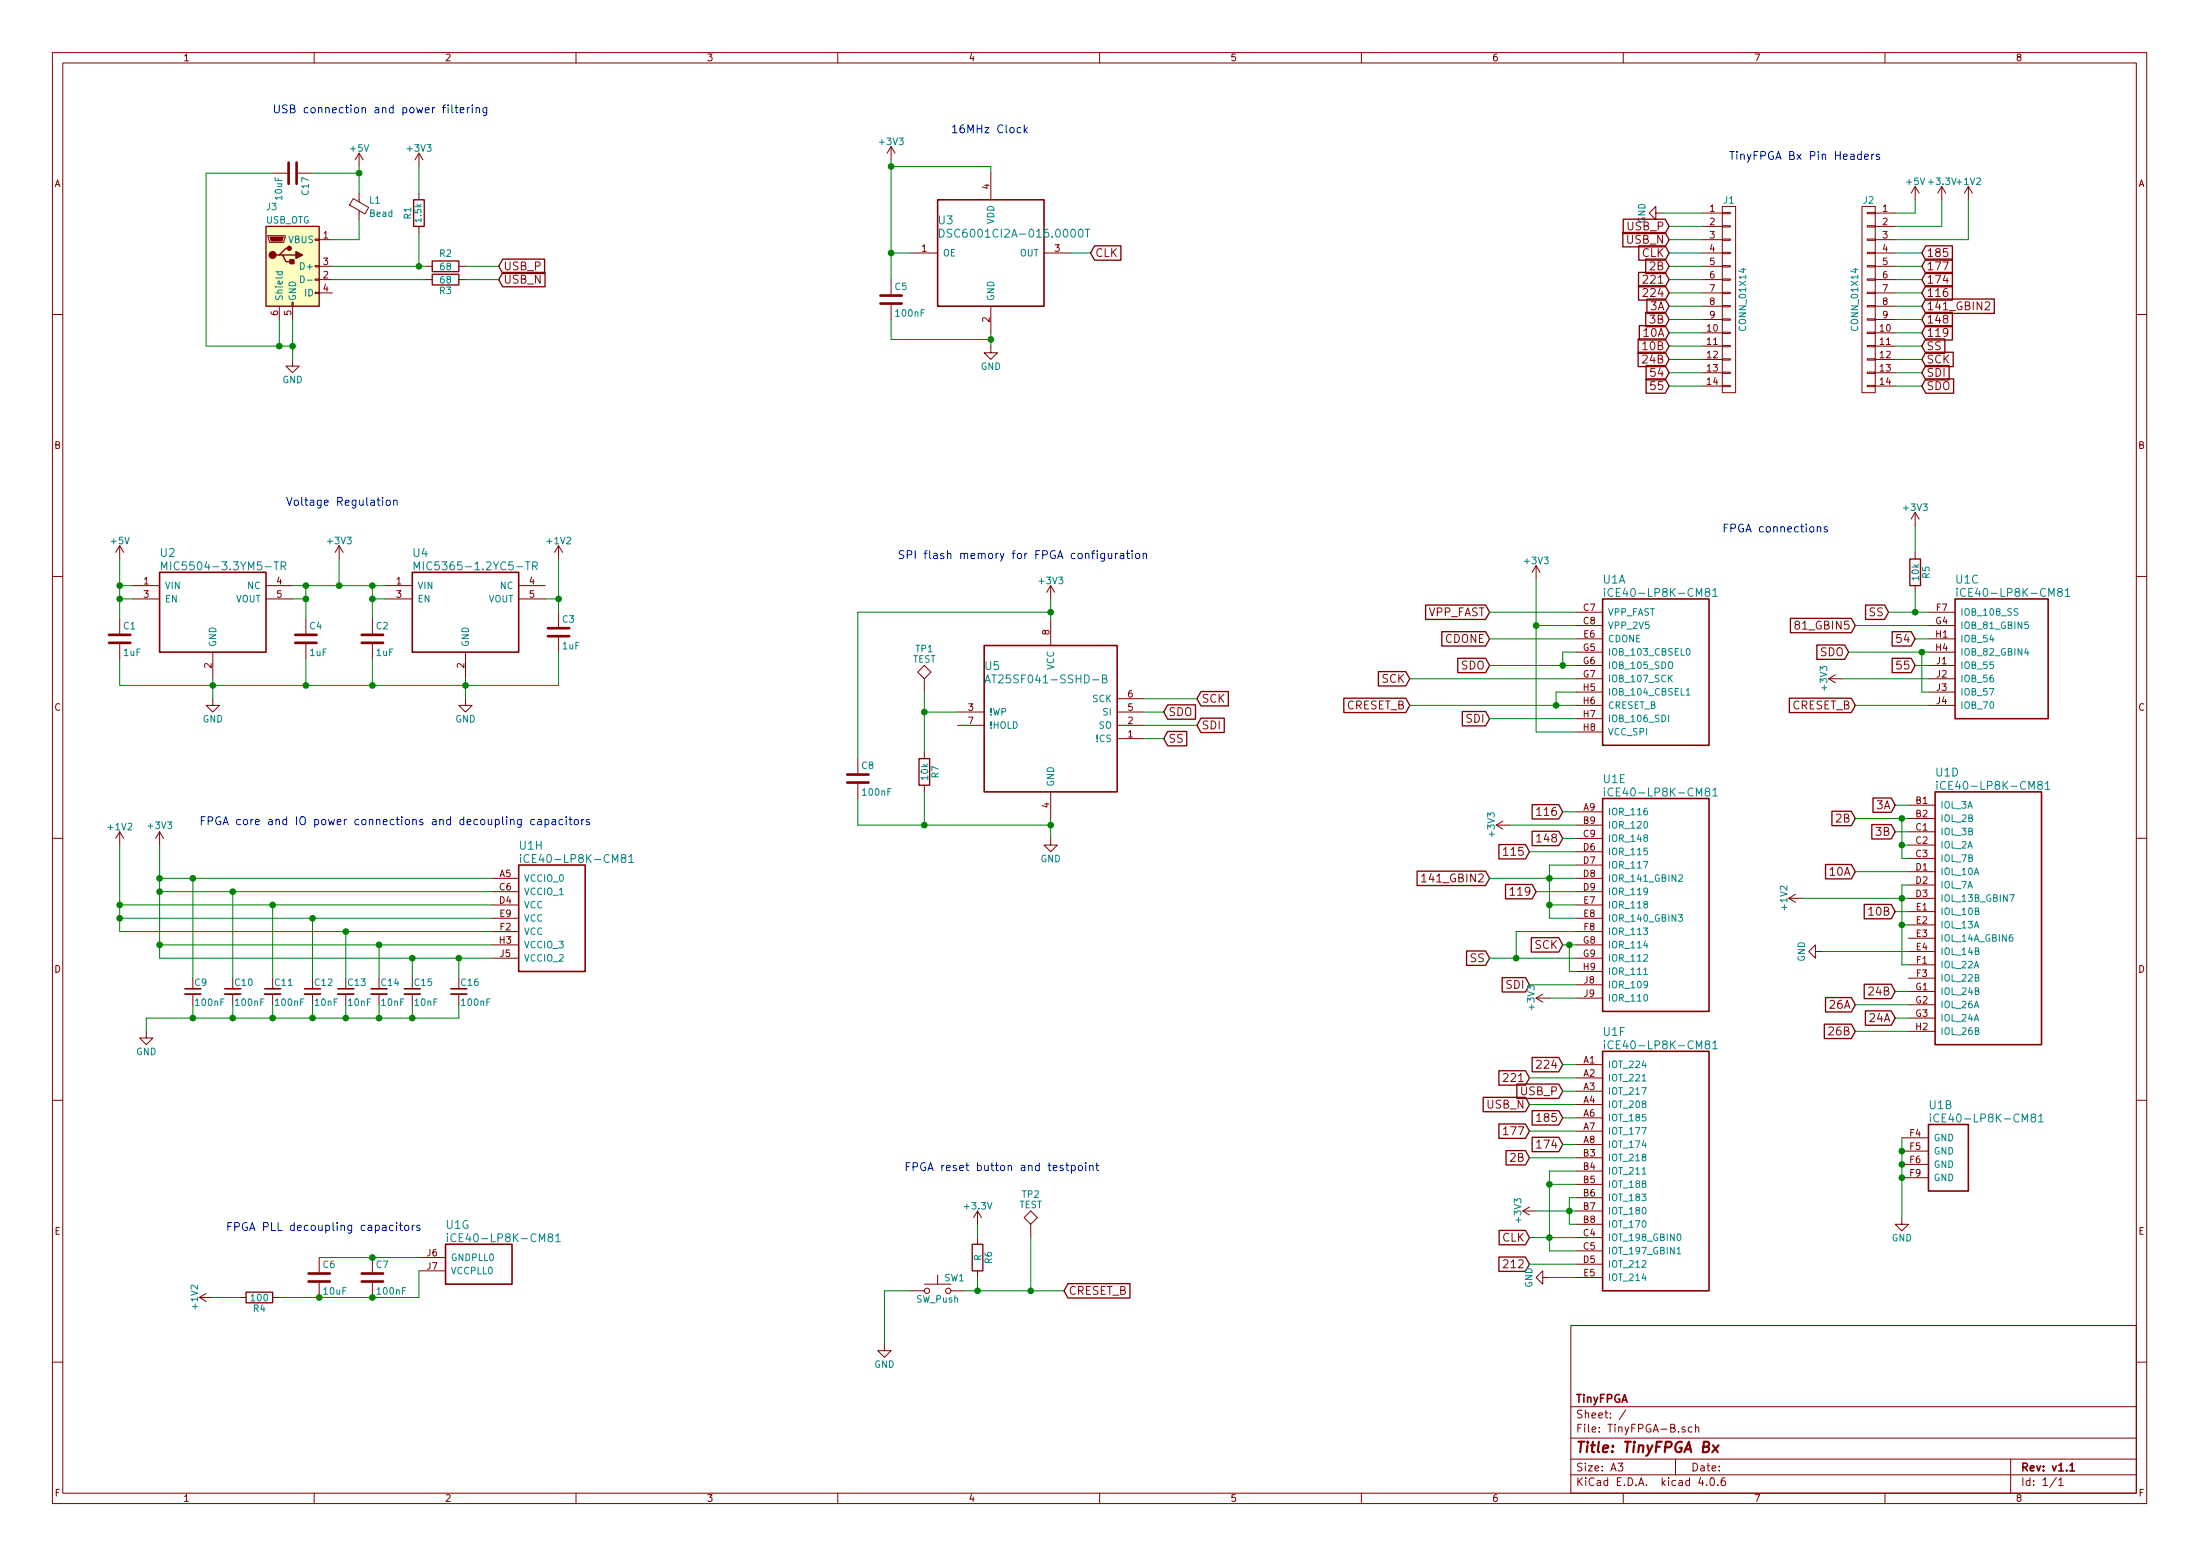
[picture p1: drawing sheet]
EESchema Schematic File Version 2
LIBS:power
LIBS:device
LIBS:transistors
LIBS:conn
LIBS:linear
LIBS:regul
LIBS:74xx
LIBS:cmos4000
LIBS:adc-dac
LIBS:memory
LIBS:xilinx
LIBS:microcontrollers
LIBS:dsp
LIBS:microchip
LIBS:analog_switches
LIBS:motorola
LIBS:texas
LIBS:intel
LIBS:audio
LIBS:interface
LIBS:digital-audio
LIBS:philips
LIBS:display
LIBS:cypress
LIBS:siliconi
LIBS:opto
LIBS:atmel
LIBS:contrib
LIBS:valves
LIBS:switches
LIBS:tinyfpga
EELAYER 25 0
EELAYER END
$Descr A3 16535 11693
encoding utf-8
Sheet 1 1
Title "TinyFPGA Bx"
Date ""
Rev "v1.1"
Comp "TinyFPGA"
Comment1 ""
Comment2 ""
Comment3 ""
Comment4 ""
$EndDescr
$Comp
L iCE40-LP8K-CM81 U1
U 1 1
P 11850 4600
F 0 "U1" H 12050 4850 60  0000 L CNN
F 1 "iCE40-LP8K-CM81" H 12050 4750 60  0000 L CNN
F 2 "tinyfpga:CM81" H 11850 4600 60  0001 C CNN
F 3 "" H 11850 4600 60  0001 C CNN
	1    11850 4600
	1    0    0    -1  
$EndComp
$Comp
L iCE40-LP8K-CM81 U1
U 2 1
P 14300 8550
F 0 "U1" H 14500 8800 60  0000 L CNN
F 1 "iCE40-LP8K-CM81" H 14500 8700 60  0000 L CNN
F 2 "tinyfpga:CM81" H 14300 8550 60  0001 C CNN
F 3 "" H 14300 8550 60  0001 C CNN
	2    14300 8550
	1    0    0    -1  
$EndComp
$Comp
L iCE40-LP8K-CM81 U1
U 3 1
P 14500 4600
F 0 "U1" H 14700 4850 60  0000 L CNN
F 1 "iCE40-LP8K-CM81" H 14700 4750 60  0000 L CNN
F 2 "tinyfpga:CM81" H 14500 4600 60  0001 C CNN
F 3 "" H 14500 4600 60  0001 C CNN
	3    14500 4600
	1    0    0    -1  
$EndComp
$Comp
L iCE40-LP8K-CM81 U1
U 4 1
P 14350 6050
F 0 "U1" H 14550 6300 60  0000 L CNN
F 1 "iCE40-LP8K-CM81" H 14550 6200 60  0000 L CNN
F 2 "tinyfpga:CM81" H 14350 6050 60  0001 C CNN
F 3 "" H 14350 6050 60  0001 C CNN
	4    14350 6050
	1    0    0    -1  
$EndComp
$Comp
L iCE40-LP8K-CM81 U1
U 5 1
P 11850 6100
F 0 "U1" H 12050 6350 60  0000 L CNN
F 1 "iCE40-LP8K-CM81" H 12050 6250 60  0000 L CNN
F 2 "tinyfpga:CM81" H 11850 6100 60  0001 C CNN
F 3 "" H 11850 6100 60  0001 C CNN
	5    11850 6100
	1    0    0    -1  
$EndComp
$Comp
L iCE40-LP8K-CM81 U1
U 6 1
P 11850 8000
F 0 "U1" H 12050 8250 60  0000 L CNN
F 1 "iCE40-LP8K-CM81" H 12050 8150 60  0000 L CNN
F 2 "tinyfpga:CM81" H 11850 8000 60  0001 C CNN
F 3 "" H 11850 8000 60  0001 C CNN
	6    11850 8000
	1    0    0    -1  
$EndComp
$Comp
L iCE40-LP8K-CM81 U1
U 7 1
P 3150 9450
F 0 "U1" H 3350 9700 60  0000 L CNN
F 1 "iCE40-LP8K-CM81" H 3350 9600 60  0000 L CNN
F 2 "tinyfpga:CM81" H 3150 9450 60  0001 C CNN
F 3 "" H 3150 9450 60  0001 C CNN
	7    3150 9450
	1    0    0    -1  
$EndComp
$Comp
L iCE40-LP8K-CM81 U1
U 8 1
P 3700 6600
F 0 "U1" H 3900 6850 60  0000 L CNN
F 1 "iCE40-LP8K-CM81" H 3900 6750 60  0000 L CNN
F 2 "tinyfpga:CM81" H 3700 6600 60  0001 C CNN
F 3 "" H 3700 6600 60  0001 C CNN
	8    3700 6600
	1    0    0    -1  
$EndComp
$Comp
L GND #PWR01
U 1 1
P 14300 9150
F 0 "#PWR01" H 14300 8900 50  0001 C CNN
F 1 "GND" H 14300 9000 50  0000 C CNN
F 2 "" H 14300 9150 50  0001 C CNN
F 3 "" H 14300 9150 50  0001 C CNN
	1    14300 9150
	1    0    0    -1  
$EndComp
Wire Wire Line
	14300 8550 14300 9150
Connection ~ 14300 8650
Connection ~ 14300 8750
Connection ~ 14300 8850
Wire Wire Line
	1200 6600 3700 6600
Wire Wire Line
	1200 6350 1200 7200
Wire Wire Line
	1200 6700 3700 6700
Connection ~ 1200 6600
Wire Wire Line
	1200 7100 3700 7100
Connection ~ 1200 6700
Wire Wire Line
	1200 7200 3700 7200
Connection ~ 1200 7100
Wire Wire Line
	900  6800 3700 6800
Wire Wire Line
	900  6350 900  7000
Wire Wire Line
	900  6900 3700 6900
Connection ~ 900  6800
Wire Wire Line
	900  7000 3700 7000
Connection ~ 900  6900
$Comp
L +1V2 #PWR02
U 1 1
P 900 6350
F 0 "#PWR02" H 900 6200 50  0001 C CNN
F 1 "+1V2" H 900 6490 50  0000 C CNN
F 2 "" H 900 6350 50  0001 C CNN
F 3 "" H 900 6350 50  0001 C CNN
	1    900  6350
	1    0    0    -1  
$EndComp
$Comp
L +3V3 #PWR03
U 1 1
P 1200 6350
F 0 "#PWR03" H 1200 6200 50  0001 C CNN
F 1 "+3V3" H 1200 6500 50  0000 C CNN
F 2 "" H 1200 6350 50  0001 C CNN
F 3 "" H 1200 6350 50  0001 C CNN
	1    1200 6350
	1    0    0    -1  
$EndComp
$Comp
L +3V3 #PWR04
U 1 1
P 11550 4350
F 0 "#PWR04" H 11550 4200 50  0001 C CNN
F 1 "+3V3" H 11550 4490 50  0000 C CNN
F 2 "" H 11550 4350 50  0001 C CNN
F 3 "" H 11550 4350 50  0001 C CNN
	1    11550 4350
	1    0    0    -1  
$EndComp
Wire Wire Line
	11550 4350 11550 5500
Wire Wire Line
	11550 4700 11850 4700
Text GLabel 11200 4600 0    60   Input ~ 0
VPP_FAST
Wire Wire Line
	11850 4600 11200 4600
Text GLabel 11200 4800 0    60   Input ~ 0
CDONE
Wire Wire Line
	11850 4800 11200 4800
Text GLabel 11200 5000 0    60   Input ~ 0
SDO
Text GLabel 10600 5100 0    60   Input ~ 0
SCK
Text GLabel 10600 5300 0    60   Input ~ 0
CRESET_B
Text GLabel 11200 5400 0    60   Input ~ 0
SDI
Wire Wire Line
	11200 5000 11850 5000
Wire Wire Line
	11850 5100 10600 5100
Wire Wire Line
	11850 5300 10600 5300
Wire Wire Line
	11200 5400 11850 5400
Wire Wire Line
	11550 5500 11850 5500
Connection ~ 11550 4700
Text GLabel 11750 6100 0    60   Input ~ 0
116
Text GLabel 11750 6300 0    60   Input ~ 0
148
Text GLabel 11500 6400 0    60   Input ~ 0
115
Text GLabel 11200 6600 0    60   Input ~ 0
141_GBIN2
Text GLabel 11550 6700 0    60   Input ~ 0
119
Text GLabel 11750 7100 0    60   Input ~ 0
SCK
Text GLabel 11200 7200 0    60   Input ~ 0
SS
Text GLabel 11500 7400 0    60   Input ~ 0
SDI
Wire Wire Line
	11850 6100 11750 6100
Wire Wire Line
	11350 6200 11850 6200
Wire Wire Line
	11850 6300 11750 6300
Wire Wire Line
	11500 6400 11850 6400
Wire Wire Line
	11650 6500 11850 6500
Wire Wire Line
	11200 6600 11850 6600
Wire Wire Line
	11550 6700 11850 6700
Wire Wire Line
	11650 6900 11850 6900
Wire Wire Line
	11400 7000 11850 7000
Wire Wire Line
	11850 7100 11750 7100
Wire Wire Line
	11200 7200 11850 7200
Wire Wire Line
	11500 7400 11850 7400
Wire Wire Line
	11650 7500 11850 7500
Text GLabel 11750 8000 0    60   Input ~ 0
224
Text GLabel 11500 8100 0    60   Input ~ 0
221
Text GLabel 11750 8200 0    60   Input ~ 0
USB_P
Text GLabel 11500 8300 0    60   Input ~ 0
USB_N
Text GLabel 11750 8400 0    60   Input ~ 0
185
Text GLabel 11500 8500 0    60   Input ~ 0
177
Text GLabel 11750 8600 0    60   Input ~ 0
174
Text GLabel 11500 8700 0    60   Input ~ 0
2B
Text GLabel 11500 9300 0    60   Input ~ 0
CLK
Text GLabel 11500 9500 0    60   Input ~ 0
212
Wire Wire Line
	11850 8000 11750 8000
Wire Wire Line
	11500 8100 11850 8100
Wire Wire Line
	11850 8200 11750 8200
Wire Wire Line
	11500 8300 11850 8300
Wire Wire Line
	11850 8400 11750 8400
Wire Wire Line
	11500 8500 11850 8500
Wire Wire Line
	11850 8600 11750 8600
Wire Wire Line
	11500 8700 11850 8700
Wire Wire Line
	11650 8800 11850 8800
Wire Wire Line
	11500 9300 11850 9300
Wire Wire Line
	11650 9400 11850 9400
Wire Wire Line
	11500 9500 11850 9500
Wire Wire Line
	11650 9600 11850 9600
Text GLabel 14200 4600 0    60   Input ~ 0
SS
Text GLabel 13950 4700 0    60   Input ~ 0
81_GBIN5
Text GLabel 14400 4800 0    60   Input ~ 0
54
Text GLabel 14400 5000 0    60   Input ~ 0
55
Text GLabel 13950 5300 0    60   Input ~ 0
CRESET_B
Wire Wire Line
	14200 4600 14500 4600
Wire Wire Line
	14500 4700 13950 4700
Wire Wire Line
	14400 4800 14500 4800
Wire Wire Line
	14400 5000 14500 5000
Wire Wire Line
	13850 5100 14500 5100
Wire Wire Line
	14500 5300 13950 5300
Text GLabel 14250 6050 0    60   Input ~ 0
3A
Text GLabel 13950 6150 0    60   Input ~ 0
2B
Text GLabel 14250 6250 0    60   Input ~ 0
3B
Text GLabel 13950 6550 0    60   Input ~ 0
10A
Text GLabel 14250 7450 0    60   Input ~ 0
24B
Text GLabel 13950 7550 0    60   Input ~ 0
26A
Text GLabel 14250 7650 0    60   Input ~ 0
24A
Text GLabel 13950 7750 0    60   Input ~ 0
26B
Wire Wire Line
	14350 6050 14250 6050
Wire Wire Line
	13950 6150 14350 6150
Wire Wire Line
	14350 6250 14250 6250
Wire Wire Line
	13950 6550 14350 6550
Wire Wire Line
	14350 6850 14250 6850
Wire Wire Line
	13700 7150 14350 7150
Wire Wire Line
	14350 7450 14250 7450
Wire Wire Line
	13950 7550 14350 7550
Wire Wire Line
	14350 7650 14250 7650
Wire Wire Line
	14350 7750 13950 7750
$Comp
L +3V3 #PWR05
U 1 1
P 11650 7500
F 0 "#PWR05" H 11650 7350 50  0001 C CNN
F 1 "+3V3" H 11650 7640 50  0000 C CNN
F 2 "" H 11650 7500 50  0001 C CNN
F 3 "" H 11650 7500 50  0001 C CNN
	1    11650 7500
	0    -1   -1   0   
$EndComp
$Comp
L +3V3 #PWR06
U 1 1
P 13850 5100
F 0 "#PWR06" H 13850 4950 50  0001 C CNN
F 1 "+3V3" H 13850 5240 50  0000 C CNN
F 2 "" H 13850 5100 50  0001 C CNN
F 3 "" H 13850 5100 50  0001 C CNN
	1    13850 5100
	0    -1   -1   0   
$EndComp
$Comp
L CONN_01X14 J1
U 1 1
P 13000 2250
F 0 "J1" H 13000 3000 50  0000 C CNN
F 1 "CONN_01X14" V 13100 2250 50  0000 C CNN
F 2 "Pin_Headers:Pin_Header_Straight_1x14_Pitch2.54mm" H 13000 2250 50  0001 C CNN
F 3 "" H 13000 2250 50  0001 C CNN
	1    13000 2250
	1    0    0    -1  
$EndComp
$Comp
L CONN_01X14 J2
U 1 1
P 14050 2250
F 0 "J2" H 14050 3000 50  0000 C CNN
F 1 "CONN_01X14" V 14150 2250 50  0000 C CNN
F 2 "Pin_Headers:Pin_Header_Straight_1x14_Pitch2.54mm" H 14050 2250 50  0001 C CNN
F 3 "" H 14050 2250 50  0001 C CNN
	1    14050 2250
	-1   0    0    -1  
$EndComp
$Comp
L USB_OTG J3
U 1 1
P 2200 2000
F 0 "J3" H 2000 2450 50  0000 L CNN
F 1 "USB_OTG" H 2000 2350 50  0000 L CNN
F 2 "Connectors:USB_Micro-B" H 2350 1950 50  0001 C CNN
F 3 "" H 2350 1950 50  0001 C CNN
	1    2200 2000
	1    0    0    -1  
$EndComp
$Comp
L SW_Push SW1
U 1 1
P 7050 9700
F 0 "SW1" H 7100 9800 50  0000 L CNN
F 1 "SW_Push" H 7050 9640 50  0000 C CNN
F 2 "tinyfpga:PTS_810_SMT_Switch" H 7050 9900 50  0001 C CNN
F 3 "" H 7050 9900 50  0001 C CNN
	1    7050 9700
	1    0    0    -1  
$EndComp
$Comp
L MIC5365-1.2YC5-TR U4
U 1 1
P 2900 4400
F 0 "U4" H 3100 4650 60  0000 L CNN
F 1 "MIC5365-1.2YC5-TR" H 3100 4550 60  0000 L CNN
F 2 "tinyfpga:SC-70-C5" H 2900 4400 60  0001 C CNN
F 3 "" H 2900 4400 60  0001 C CNN
	1    2900 4400
	1    0    0    -1  
$EndComp
$Comp
L MIC5504-3.3YM5-TR U2
U 1 1
P 1000 4400
F 0 "U2" H 1200 4650 60  0000 L CNN
F 1 "MIC5504-3.3YM5-TR" H 1200 4550 60  0000 L CNN
F 2 "tinyfpga:SC-70-C5" H 1000 4400 60  0001 C CNN
F 3 "" H 1000 4400 60  0001 C CNN
	1    1000 4400
	1    0    0    -1  
$EndComp
$Comp
L DSC6001CI2A-016.0000T U3
U 1 1
P 6850 1900
F 0 "U3" H 7050 2150 60  0000 L CNN
F 1 "DSC6001CI2A-016.0000T" H 7050 2050 60  0000 L CNN
F 2 "tinyfpga:CDFN3225-4LD-PL-1" H 6850 1900 60  0001 C CNN
F 3 "" H 6850 1900 60  0001 C CNN
	1    6850 1900
	1    0    0    -1  
$EndComp
$Comp
L AT25SF041-SSHD-B U5
U 1 1
P 7200 5250
F 0 "U5" H 7400 5500 60  0000 L CNN
F 1 "AT25SF041-SSHD-B" H 7400 5400 60  0000 L CNN
F 2 "Housings_SOIC:SOIC-8-1EP_3.9x4.9mm_Pitch1.27mm" H 7200 5250 60  0001 C CNN
F 3 "" H 7200 5250 60  0001 C CNN
	1    7200 5250
	1    0    0    -1  
$EndComp
$Comp
L +1V2 #PWR07
U 1 1
P 4200 4200
F 0 "#PWR07" H 4200 4050 50  0001 C CNN
F 1 "+1V2" H 4200 4340 50  0000 C CNN
F 2 "" H 4200 4200 50  0001 C CNN
F 3 "" H 4200 4200 50  0001 C CNN
	1    4200 4200
	1    0    0    -1  
$EndComp
$Comp
L GND #PWR08
U 1 1
P 3500 5250
F 0 "#PWR08" H 3500 5000 50  0001 C CNN
F 1 "GND" H 3500 5100 50  0000 C CNN
F 2 "" H 3500 5250 50  0001 C CNN
F 3 "" H 3500 5250 50  0001 C CNN
	1    3500 5250
	1    0    0    -1  
$EndComp
Wire Wire Line
	3500 5100 3500 5250
Wire Wire Line
	2800 4500 2900 4500
Connection ~ 3500 5150
$Comp
L C C2
U 1 1
P 2800 4800
F 0 "C2" H 2825 4900 50  0000 L CNN
F 1 "1uF" H 2825 4700 50  0000 L CNN
F 2 "Capacitors_SMD:C_0402_NoSilk" H 2838 4650 50  0001 C CNN
F 3 "" H 2800 4800 50  0001 C CNN
	1    2800 4800
	1    0    0    -1  
$EndComp
$Comp
L C C3
U 1 1
P 4200 4750
F 0 "C3" H 4225 4850 50  0000 L CNN
F 1 "1uF" H 4225 4650 50  0000 L CNN
F 2 "Capacitors_SMD:C_0402_NoSilk" H 4238 4600 50  0001 C CNN
F 3 "" H 4200 4750 50  0001 C CNN
	1    4200 4750
	1    0    0    -1  
$EndComp
Wire Wire Line
	900  5150 4200 5150
Wire Wire Line
	2800 5150 2800 4950
Connection ~ 2800 4500
Wire Wire Line
	2200 4400 2900 4400
Connection ~ 2800 4400
Wire Wire Line
	4200 4200 4200 4600
Wire Wire Line
	4100 4500 4200 4500
Connection ~ 4200 4500
Wire Wire Line
	4200 5150 4200 4900
$Comp
L +5V #PWR09
U 1 1
P 900 4200
F 0 "#PWR09" H 900 4050 50  0001 C CNN
F 1 "+5V" H 900 4340 50  0000 C CNN
F 2 "" H 900 4200 50  0001 C CNN
F 3 "" H 900 4200 50  0001 C CNN
	1    900  4200
	1    0    0    -1  
$EndComp
Wire Wire Line
	900  4200 900  4650
Wire Wire Line
	900  4400 1000 4400
Wire Wire Line
	900  4500 1000 4500
Connection ~ 900  4400
Wire Wire Line
	2200 4500 2300 4500
$Comp
L GND #PWR011
U 1 1
P 1600 5250
F 0 "#PWR011" H 1600 5000 50  0001 C CNN
F 1 "GND" H 1600 5100 50  0000 C CNN
F 2 "" H 1600 5250 50  0001 C CNN
F 3 "" H 1600 5250 50  0001 C CNN
	1    1600 5250
	1    0    0    -1  
$EndComp
Wire Wire Line
	1600 5250 1600 5100
Connection ~ 1600 5150
$Comp
L C C1
U 1 1
P 900 4800
F 0 "C1" H 925 4900 50  0000 L CNN
F 1 "1uF" H 925 4700 50  0000 L CNN
F 2 "Capacitors_SMD:C_0402_NoSilk" H 938 4650 50  0001 C CNN
F 3 "" H 900 4800 50  0001 C CNN
	1    900  4800
	1    0    0    -1  
$EndComp
$Comp
L C C4
U 1 1
P 2300 4800
F 0 "C4" H 2325 4900 50  0000 L CNN
F 1 "1uF" H 2325 4700 50  0000 L CNN
F 2 "Capacitors_SMD:C_0402_NoSilk" H 2338 4650 50  0001 C CNN
F 3 "" H 2300 4800 50  0001 C CNN
	1    2300 4800
	1    0    0    -1  
$EndComp
Wire Wire Line
	900  4950 900  5150
Connection ~ 900  4500
Connection ~ 2300 4500
Wire Wire Line
	2300 5150 2300 4950
$Comp
L GND #PWR012
U 1 1
P 7450 2600
F 0 "#PWR012" H 7450 2350 50  0001 C CNN
F 1 "GND" H 7450 2450 50  0000 C CNN
F 2 "" H 7450 2600 50  0001 C CNN
F 3 "" H 7450 2600 50  0001 C CNN
	1    7450 2600
	1    0    0    -1  
$EndComp
$Comp
L +3V3 #PWR013
U 1 1
P 6700 1200
F 0 "#PWR013" H 6700 1050 50  0001 C CNN
F 1 "+3V3" H 6700 1340 50  0000 C CNN
F 2 "" H 6700 1200 50  0001 C CNN
F 3 "" H 6700 1200 50  0001 C CNN
	1    6700 1200
	1    0    0    -1  
$EndComp
Wire Wire Line
	7450 2500 7450 2600
Wire Wire Line
	7450 1250 7450 1300
Text GLabel 8200 1900 2    60   Input ~ 0
CLK
Wire Wire Line
	8050 1900 8200 1900
$Comp
L GND #PWR014
U 1 1
P 2200 2700
F 0 "#PWR014" H 2200 2450 50  0001 C CNN
F 1 "GND" H 2200 2550 50  0000 C CNN
F 2 "" H 2200 2700 50  0001 C CNN
F 3 "" H 2200 2700 50  0001 C CNN
	1    2200 2700
	1    0    0    -1  
$EndComp
Wire Wire Line
	2200 2400 2200 2700
Wire Wire Line
	2100 2400 2100 2600
Wire Wire Line
	1550 2600 2200 2600
Connection ~ 2200 2600
$Comp
L Ferrite_Bead_Small L1
U 1 1
P 2700 1550
F 0 "L1" H 2775 1600 50  0000 L CNN
F 1 "Bead" H 2775 1500 50  0000 L CNN
F 2 "Inductors_SMD:L_0603" V 2630 1550 50  0001 C CNN
F 3 "" H 2700 1550 50  0001 C CNN
	1    2700 1550
	1    0    0    -1  
$EndComp
Wire Wire Line
	2500 1800 2700 1800
Wire Wire Line
	2700 1800 2700 1650
$Comp
L +5V #PWR015
U 1 1
P 2700 1250
F 0 "#PWR015" H 2700 1100 50  0001 C CNN
F 1 "+5V" H 2700 1390 50  0000 C CNN
F 2 "" H 2700 1250 50  0001 C CNN
F 3 "" H 2700 1250 50  0001 C CNN
	1    2700 1250
	1    0    0    -1  
$EndComp
Wire Wire Line
	2700 1450 2700 1250
$Comp
L +3V3 #PWR016
U 1 1
P 7900 4500
F 0 "#PWR016" H 7900 4350 50  0001 C CNN
F 1 "+3V3" H 7900 4640 50  0000 C CNN
F 2 "" H 7900 4500 50  0001 C CNN
F 3 "" H 7900 4500 50  0001 C CNN
	1    7900 4500
	1    0    0    -1  
$EndComp
Wire Wire Line
	7900 4650 7900 4500
$Comp
L GND #PWR017
U 1 1
P 7900 6300
F 0 "#PWR017" H 7900 6050 50  0001 C CNN
F 1 "GND" H 7900 6150 50  0000 C CNN
F 2 "" H 7900 6300 50  0001 C CNN
F 3 "" H 7900 6300 50  0001 C CNN
	1    7900 6300
	1    0    0    -1  
$EndComp
Wire Wire Line
	7900 6300 7900 6150
$Comp
L R R2
U 1 1
P 3350 2000
F 0 "R2" V 3250 2000 50  0000 C CNN
F 1 "68" V 3350 2000 50  0000 C CNN
F 2 "Resistors_SMD:R_0402_NoSilk" V 3280 2000 50  0001 C CNN
F 3 "" H 3350 2000 50  0001 C CNN
	1    3350 2000
	0    1    1    0   
$EndComp
$Comp
L R R3
U 1 1
P 3350 2100
F 0 "R3" V 3430 2100 50  0000 C CNN
F 1 "68" V 3350 2100 50  0000 C CNN
F 2 "Resistors_SMD:R_0402_NoSilk" V 3280 2100 50  0001 C CNN
F 3 "" H 3350 2100 50  0001 C CNN
	1    3350 2100
	0    1    1    0   
$EndComp
$Comp
L R R1
U 1 1
P 3150 1600
F 0 "R1" V 3230 1600 50  0000 C CNN
F 1 "1.5k" V 3150 1600 47  0000 C CNN
F 2 "Resistors_SMD:R_0402_NoSilk" V 3080 1600 50  0001 C CNN
F 3 "" H 3150 1600 50  0001 C CNN
	1    3150 1600
	-1   0    0    1   
$EndComp
Wire Wire Line
	2500 2000 3200 2000
Wire Wire Line
	3150 1750 3150 2000
Connection ~ 3150 2000
Wire Wire Line
	3200 2100 2500 2100
Text GLabel 3750 2000 2    60   Input ~ 0
USB_P
Text GLabel 3750 2100 2    60   Input ~ 0
USB_N
Wire Wire Line
	3750 2000 3500 2000
Wire Wire Line
	3500 2100 3750 2100
$Comp
L +3V3 #PWR018
U 1 1
P 3150 1250
F 0 "#PWR018" H 3150 1100 50  0001 C CNN
F 1 "+3V3" H 3150 1390 50  0000 C CNN
F 2 "" H 3150 1250 50  0001 C CNN
F 3 "" H 3150 1250 50  0001 C CNN
	1    3150 1250
	1    0    0    -1  
$EndComp
Wire Wire Line
	3150 1450 3150 1250
Wire Wire Line
	14300 6650 14300 7250
Connection ~ 14300 6750
Connection ~ 14300 6950
Text GLabel 14250 6850 0    60   Input ~ 0
10B
Wire Wire Line
	14350 6650 14300 6650
Wire Wire Line
	13550 6750 14350 6750
Wire Wire Line
	14350 6950 14300 6950
Wire Wire Line
	14300 7250 14350 7250
$Comp
L +1V2 #PWR019
U 1 1
P 13550 6750
F 0 "#PWR019" H 13550 6600 50  0001 C CNN
F 1 "+1V2" H 13550 6890 50  0000 C CNN
F 2 "" H 13550 6750 50  0001 C CNN
F 3 "" H 13550 6750 50  0001 C CNN
	1    13550 6750
	0    -1   -1   0   
$EndComp
Wire Wire Line
	11700 5200 11700 5300
Connection ~ 11700 5300
Wire Wire Line
	11850 5200 11700 5200
Wire Wire Line
	11800 7100 11800 7300
Connection ~ 11800 7100
Wire Wire Line
	11800 7300 11850 7300
Wire Wire Line
	11400 7200 11400 7000
Connection ~ 11400 7200
Wire Wire Line
	14300 6150 14300 6450
Connection ~ 14300 6350
Connection ~ 14300 6150
Wire Wire Line
	14350 6350 14300 6350
Wire Wire Line
	14300 6450 14350 6450
Wire Wire Line
	11800 9000 11800 9200
Connection ~ 11800 9100
$Comp
L +3V3 #PWR020
U 1 1
P 11350 6200
F 0 "#PWR020" H 11350 6050 50  0001 C CNN
F 1 "+3V3" H 11350 6340 50  0000 C CNN
F 2 "" H 11350 6200 50  0001 C CNN
F 3 "" H 11350 6200 50  0001 C CNN
	1    11350 6200
	0    -1   -1   0   
$EndComp
Wire Wire Line
	11800 9000 11850 9000
Wire Wire Line
	11800 9200 11850 9200
Wire Wire Line
	11550 9100 11850 9100
$Comp
L +3V3 #PWR021
U 1 1
P 11550 9100
F 0 "#PWR021" H 11550 8950 50  0001 C CNN
F 1 "+3V3" H 11550 9240 50  0000 C CNN
F 2 "" H 11550 9100 50  0001 C CNN
F 3 "" H 11550 9100 50  0001 C CNN
	1    11550 9100
	0    -1   -1   0   
$EndComp
$Comp
L GND #PWR022
U 1 1
P 13700 7150
F 0 "#PWR022" H 13700 6900 50  0001 C CNN
F 1 "GND" H 13700 7000 50  0000 C CNN
F 2 "" H 13700 7150 50  0001 C CNN
F 3 "" H 13700 7150 50  0001 C CNN
	1    13700 7150
	0    1    1    0   
$EndComp
$Comp
L GND #PWR023
U 1 1
P 11650 9600
F 0 "#PWR023" H 11650 9350 50  0001 C CNN
F 1 "GND" H 11650 9450 50  0000 C CNN
F 2 "" H 11650 9600 50  0001 C CNN
F 3 "" H 11650 9600 50  0001 C CNN
	1    11650 9600
	0    1    1    0   
$EndComp
Wire Wire Line
	11750 5000 11750 4900
Wire Wire Line
	11750 4900 11850 4900
Connection ~ 11750 5000
Wire Wire Line
	14450 4900 14450 5200
Wire Wire Line
	14450 5200 14500 5200
Wire Wire Line
	13900 4900 14500 4900
Connection ~ 14450 4900
Text GLabel 13900 4900 0    60   Input ~ 0
SDO
Wire Wire Line
	11650 6500 11650 6900
Connection ~ 11650 6600
Connection ~ 11650 6800
Wire Wire Line
	11850 6800 11650 6800
Wire Wire Line
	11650 8800 11650 9400
Connection ~ 11650 9300
Wire Wire Line
	11850 8900 11650 8900
Connection ~ 11650 8900
Text GLabel 8750 5550 2    60   Input ~ 0
SS
Text GLabel 9000 5450 2    60   Input ~ 0
SDI
Text GLabel 8750 5350 2    60   Input ~ 0
SDO
Text GLabel 9000 5250 2    60   Input ~ 0
SCK
Wire Wire Line
	8600 5250 9000 5250
Wire Wire Line
	8750 5350 8600 5350
Wire Wire Line
	8600 5450 9000 5450
Wire Wire Line
	8750 5550 8600 5550
$Comp
L C C5
U 1 1
P 6700 2250
F 0 "C5" H 6725 2350 50  0000 L CNN
F 1 "100nF" H 6725 2150 50  0000 L CNN
F 2 "Capacitors_SMD:C_0402_NoSilk" H 6738 2100 50  0001 C CNN
F 3 "" H 6700 2250 50  0001 C CNN
	1    6700 2250
	1    0    0    -1  
$EndComp
Wire Wire Line
	6700 1200 6700 2100
Wire Wire Line
	6850 1900 6700 1900
Connection ~ 6700 1900
Wire Wire Line
	7450 1250 6700 1250
Connection ~ 6700 1250
Wire Wire Line
	7450 2550 6700 2550
Wire Wire Line
	6700 2550 6700 2400
Connection ~ 7450 2550
$Comp
L C C8
U 1 1
P 6450 5850
F 0 "C8" H 6475 5950 50  0000 L CNN
F 1 "100nF" H 6475 5750 50  0000 L CNN
F 2 "Capacitors_SMD:C_0402_NoSilk" H 6488 5700 50  0001 C CNN
F 3 "" H 6450 5850 50  0001 C CNN
	1    6450 5850
	1    0    0    -1  
$EndComp
Wire Wire Line
	7900 4600 6450 4600
Wire Wire Line
	6450 4600 6450 5700
Connection ~ 7900 4600
Wire Wire Line
	6450 6000 6450 6200
Wire Wire Line
	6450 6200 7900 6200
Connection ~ 7900 6200
$Comp
L C C7
U 1 1
P 2800 9600
F 0 "C7" H 2825 9700 50  0000 L CNN
F 1 "100nF" H 2825 9500 50  0000 L CNN
F 2 "Capacitors_SMD:C_0402_NoSilk" H 2838 9450 50  0001 C CNN
F 3 "" H 2800 9600 50  0001 C CNN
	1    2800 9600
	1    0    0    -1  
$EndComp
$Comp
L C C6
U 1 1
P 2400 9600
F 0 "C6" H 2425 9700 50  0000 L CNN
F 1 "10uF" H 2425 9500 50  0000 L CNN
F 2 "Capacitors_SMD:C_0603" H 2438 9450 50  0001 C CNN
F 3 "" H 2400 9600 50  0001 C CNN
	1    2400 9600
	1    0    0    -1  
$EndComp
$Comp
L R R4
U 1 1
P 1950 9750
F 0 "R4" V 2030 9750 50  0000 C CNN
F 1 "100" V 1950 9750 50  0000 C CNN
F 2 "Resistors_SMD:R_0402_NoSilk" V 1880 9750 50  0001 C CNN
F 3 "" H 1950 9750 50  0001 C CNN
	1    1950 9750
	0    1    1    0   
$EndComp
Wire Wire Line
	2400 9450 3150 9450
Connection ~ 2800 9450
Wire Wire Line
	3150 9750 3150 9550
Wire Wire Line
	2100 9750 3150 9750
Connection ~ 2800 9750
Connection ~ 2400 9750
$Comp
L +1V2 #PWR024
U 1 1
P 1600 9750
F 0 "#PWR024" H 1600 9600 50  0001 C CNN
F 1 "+1V2" H 1600 9890 50  0000 C CNN
F 2 "" H 1600 9750 50  0001 C CNN
F 3 "" H 1600 9750 50  0001 C CNN
	1    1600 9750
	0    -1   -1   0   
$EndComp
Wire Wire Line
	1800 9750 1600 9750
$Comp
L C_Small C9
U 1 1
P 1450 7450
F 0 "C9" H 1460 7520 50  0000 L CNN
F 1 "100nF" H 1460 7370 50  0000 L CNN
F 2 "Capacitors_SMD:C_0402_NoSilk" H 1450 7450 50  0001 C CNN
F 3 "" H 1450 7450 50  0001 C CNN
	1    1450 7450
	1    0    0    -1  
$EndComp
$Comp
L C_Small C10
U 1 1
P 1750 7450
F 0 "C10" H 1760 7520 50  0000 L CNN
F 1 "100nF" H 1760 7370 50  0000 L CNN
F 2 "Capacitors_SMD:C_0402_NoSilk" H 1750 7450 50  0001 C CNN
F 3 "" H 1750 7450 50  0001 C CNN
	1    1750 7450
	1    0    0    -1  
$EndComp
$Comp
L C_Small C11
U 1 1
P 2050 7450
F 0 "C11" H 2060 7520 50  0000 L CNN
F 1 "100nF" H 2060 7370 50  0000 L CNN
F 2 "Capacitors_SMD:C_0402_NoSilk" H 2050 7450 50  0001 C CNN
F 3 "" H 2050 7450 50  0001 C CNN
	1    2050 7450
	1    0    0    -1  
$EndComp
$Comp
L C_Small C12
U 1 1
P 2350 7450
F 0 "C12" H 2360 7520 50  0000 L CNN
F 1 "10nF" H 2360 7370 50  0000 L CNN
F 2 "Capacitors_SMD:C_0402_NoSilk" H 2350 7450 50  0001 C CNN
F 3 "" H 2350 7450 50  0001 C CNN
	1    2350 7450
	1    0    0    -1  
$EndComp
$Comp
L C_Small C13
U 1 1
P 2600 7450
F 0 "C13" H 2610 7520 50  0000 L CNN
F 1 "10nF" H 2610 7370 50  0000 L CNN
F 2 "Capacitors_SMD:C_0402_NoSilk" H 2600 7450 50  0001 C CNN
F 3 "" H 2600 7450 50  0001 C CNN
	1    2600 7450
	1    0    0    -1  
$EndComp
$Comp
L C_Small C14
U 1 1
P 2850 7450
F 0 "C14" H 2860 7520 50  0000 L CNN
F 1 "10nF" H 2860 7370 50  0000 L CNN
F 2 "Capacitors_SMD:C_0402_NoSilk" H 2850 7450 50  0001 C CNN
F 3 "" H 2850 7450 50  0001 C CNN
	1    2850 7450
	1    0    0    -1  
$EndComp
$Comp
L C_Small C15
U 1 1
P 3100 7450
F 0 "C15" H 3110 7520 50  0000 L CNN
F 1 "10nF" H 3110 7370 50  0000 L CNN
F 2 "Capacitors_SMD:C_0402_NoSilk" H 3100 7450 50  0001 C CNN
F 3 "" H 3100 7450 50  0001 C CNN
	1    3100 7450
	1    0    0    -1  
$EndComp
Wire Wire Line
	1450 7350 1450 6600
Connection ~ 1450 6600
Wire Wire Line
	1750 7350 1750 6700
Connection ~ 1750 6700
Wire Wire Line
	2050 7350 2050 6800
Connection ~ 2050 6800
Wire Wire Line
	2350 7350 2350 6900
Connection ~ 2350 6900
Wire Wire Line
	2600 7350 2600 7000
Connection ~ 2600 7000
Wire Wire Line
	2850 7350 2850 7100
Connection ~ 2850 7100
Wire Wire Line
	3100 7350 3100 7200
Connection ~ 3100 7200
$Comp
L GND #PWR025
U 1 1
P 1100 7750
F 0 "#PWR025" H 1100 7500 50  0001 C CNN
F 1 "GND" H 1100 7600 50  0000 C CNN
F 2 "" H 1100 7750 50  0001 C CNN
F 3 "" H 1100 7750 50  0001 C CNN
	1    1100 7750
	1    0    0    -1  
$EndComp
Wire Wire Line
	1100 7750 1100 7650
Wire Wire Line
	1100 7650 3450 7650
Wire Wire Line
	1450 7650 1450 7550
Wire Wire Line
	1750 7650 1750 7550
Connection ~ 1450 7650
Wire Wire Line
	2050 7650 2050 7550
Connection ~ 1750 7650
Wire Wire Line
	2350 7650 2350 7550
Connection ~ 2050 7650
Wire Wire Line
	2600 7650 2600 7550
Connection ~ 2350 7650
Wire Wire Line
	2850 7650 2850 7550
Connection ~ 2600 7650
Wire Wire Line
	3100 7650 3100 7550
Connection ~ 2850 7650
$Comp
L R R5
U 1 1
P 14400 4300
F 0 "R5" V 14480 4300 50  0000 C CNN
F 1 "10k" V 14400 4300 50  0000 C CNN
F 2 "Resistors_SMD:R_0402_NoSilk" V 14330 4300 50  0001 C CNN
F 3 "" H 14400 4300 50  0001 C CNN
	1    14400 4300
	1    0    0    -1  
$EndComp
Wire Wire Line
	14400 4450 14400 4600
Connection ~ 14400 4600
$Comp
L +3V3 #PWR026
U 1 1
P 14400 3950
F 0 "#PWR026" H 14400 3800 50  0001 C CNN
F 1 "+3V3" H 14400 4090 50  0000 C CNN
F 2 "" H 14400 3950 50  0001 C CNN
F 3 "" H 14400 3950 50  0001 C CNN
	1    14400 3950
	1    0    0    -1  
$EndComp
Wire Wire Line
	14400 4150 14400 3950
$Comp
L C_Small C16
U 1 1
P 3450 7450
F 0 "C16" H 3460 7520 50  0000 L CNN
F 1 "100nF" H 3460 7370 50  0000 L CNN
F 2 "Capacitors_SMD:C_0402_NoSilk" H 3450 7450 50  0001 C CNN
F 3 "" H 3450 7450 50  0001 C CNN
	1    3450 7450
	1    0    0    -1  
$EndComp
Wire Wire Line
	3450 7350 3450 7200
Connection ~ 3450 7200
Wire Wire Line
	3450 7650 3450 7550
Connection ~ 3100 7650
Connection ~ 2300 4400
$Comp
L +3.3V #PWR028
U 1 1
P 7350 9200
F 0 "#PWR028" H 7350 9050 50  0001 C CNN
F 1 "+3.3V" H 7350 9340 50  0000 C CNN
F 2 "" H 7350 9200 50  0001 C CNN
F 3 "" H 7350 9200 50  0001 C CNN
	1    7350 9200
	1    0    0    -1  
$EndComp
Text GLabel 8000 9700 2    60   Input ~ 0
CRESET_B
Wire Wire Line
	7250 9700 8000 9700
Wire Wire Line
	6650 9700 6850 9700
$Comp
L GND #PWR029
U 1 1
P 6650 10100
F 0 "#PWR029" H 6650 9850 50  0001 C CNN
F 1 "GND" H 6650 9950 50  0000 C CNN
F 2 "" H 6650 10100 50  0001 C CNN
F 3 "" H 6650 10100 50  0001 C CNN
	1    6650 10100
	1    0    0    -1  
$EndComp
$Comp
L R R6
U 1 1
P 7350 9450
F 0 "R6" V 7430 9450 50  0000 C CNN
F 1 "R" V 7350 9450 50  0000 C CNN
F 2 "Resistors_SMD:R_0402" V 7280 9450 50  0001 C CNN
F 3 "" H 7350 9450 50  0001 C CNN
	1    7350 9450
	1    0    0    -1  
$EndComp
Wire Wire Line
	7350 9200 7350 9300
Wire Wire Line
	7350 9600 7350 9700
Connection ~ 7350 9700
Wire Wire Line
	6650 10100 6650 9700
$Comp
L GND #PWR030
U 1 1
P 12500 1600
F 0 "#PWR030" H 12500 1350 50  0001 C CNN
F 1 "GND" H 12500 1450 50  0000 C CNN
F 2 "" H 12500 1600 50  0001 C CNN
F 3 "" H 12500 1600 50  0001 C CNN
	1    12500 1600
	0    1    1    0   
$EndComp
Wire Wire Line
	12500 1600 12800 1600
$Comp
L +5V #PWR031
U 1 1
P 14400 1500
F 0 "#PWR031" H 14400 1350 50  0001 C CNN
F 1 "+5V" H 14400 1640 50  0000 C CNN
F 2 "" H 14400 1500 50  0001 C CNN
F 3 "" H 14400 1500 50  0001 C CNN
	1    14400 1500
	1    0    0    -1  
$EndComp
Wire Wire Line
	14250 1600 14400 1600
Wire Wire Line
	14400 1600 14400 1500
$Comp
L +3.3V #PWR032
U 1 1
P 14600 1500
F 0 "#PWR032" H 14600 1350 50  0001 C CNN
F 1 "+3.3V" H 14600 1640 50  0000 C CNN
F 2 "" H 14600 1500 50  0001 C CNN
F 3 "" H 14600 1500 50  0001 C CNN
	1    14600 1500
	1    0    0    -1  
$EndComp
Wire Wire Line
	14600 1500 14600 1700
Wire Wire Line
	14600 1700 14250 1700
$Comp
L +1V2 #PWR033
U 1 1
P 14800 1500
F 0 "#PWR033" H 14800 1350 50  0001 C CNN
F 1 "+1V2" H 14800 1640 50  0000 C CNN
F 2 "" H 14800 1500 50  0001 C CNN
F 3 "" H 14800 1500 50  0001 C CNN
	1    14800 1500
	1    0    0    -1  
$EndComp
Wire Wire Line
	14800 1500 14800 1800
Wire Wire Line
	14800 1800 14250 1800
$Comp
L C C17
U 1 1
P 2200 1300
F 0 "C17" H 2225 1400 50  0000 L CNN
F 1 "10uF" H 2225 1200 50  0000 L CNN
F 2 "Capacitors_SMD:C_0603" H 2238 1150 50  0001 C CNN
F 3 "" H 2200 1300 50  0001 C CNN
	1    2200 1300
	0    1    1    0   
$EndComp
Wire Wire Line
	2350 1300 2700 1300
Connection ~ 2700 1300
Wire Wire Line
	2050 1300 1550 1300
Wire Wire Line
	1550 1300 1550 2600
Connection ~ 2100 2600
Text GLabel 14450 1900 2    60   Input ~ 0
185
Wire Wire Line
	14450 1900 14250 1900
Text GLabel 14450 2000 2    60   Input ~ 0
177
Text GLabel 14450 2100 2    60   Input ~ 0
174
Text GLabel 14450 2200 2    60   Input ~ 0
116
Text GLabel 14450 2300 2    60   Input ~ 0
141_GBIN2
Text GLabel 14450 2400 2    60   Input ~ 0
148
Text GLabel 14450 2500 2    60   Input ~ 0
119
Text GLabel 14450 2600 2    60   Input ~ 0
SS
Text GLabel 14450 2700 2    60   Input ~ 0
SCK
Text GLabel 14450 2800 2    60   Input ~ 0
SDI
Text GLabel 14450 2900 2    60   Input ~ 0
SDO
Wire Wire Line
	14450 2000 14250 2000
Wire Wire Line
	14250 2100 14450 2100
Wire Wire Line
	14450 2200 14250 2200
Wire Wire Line
	14250 2300 14450 2300
Wire Wire Line
	14450 2400 14250 2400
Wire Wire Line
	14250 2500 14450 2500
Wire Wire Line
	14450 2600 14250 2600
Wire Wire Line
	14250 2700 14450 2700
Wire Wire Line
	14450 2800 14250 2800
Wire Wire Line
	14250 2900 14450 2900
Text GLabel 12550 1700 0    60   Input ~ 0
USB_P
Text GLabel 12550 1800 0    60   Input ~ 0
USB_N
Text GLabel 12550 1900 0    60   Input ~ 0
CLK
Text GLabel 12550 2000 0    60   Input ~ 0
2B
Text GLabel 12550 2100 0    60   Input ~ 0
221
Text GLabel 12550 2200 0    60   Input ~ 0
224
Text GLabel 12550 2300 0    60   Input ~ 0
3A
Text GLabel 12550 2400 0    60   Input ~ 0
3B
Text GLabel 12550 2500 0    60   Input ~ 0
10A
Text GLabel 12550 2600 0    60   Input ~ 0
10B
Text GLabel 12550 2700 0    60   Input ~ 0
24B
Text GLabel 12550 2800 0    60   Input ~ 0
54
Text GLabel 12550 2900 0    60   Input ~ 0
55
Wire Wire Line
	12550 1700 12800 1700
Wire Wire Line
	12800 1800 12550 1800
Wire Wire Line
	12550 1900 12800 1900
Wire Wire Line
	12800 2000 12550 2000
Wire Wire Line
	12550 2100 12800 2100
Wire Wire Line
	12800 2200 12550 2200
Wire Wire Line
	12550 2300 12800 2300
Wire Wire Line
	12800 2400 12550 2400
Wire Wire Line
	12550 2500 12800 2500
Wire Wire Line
	12800 2600 12550 2600
Wire Wire Line
	12550 2700 12800 2700
Wire Wire Line
	12800 2800 12550 2800
Wire Wire Line
	12550 2900 12800 2900
$Comp
L R R7
U 1 1
P 6950 5800
F 0 "R7" V 7030 5800 50  0000 C CNN
F 1 "10k" V 6950 5800 50  0000 C CNN
F 2 "Resistors_SMD:R_0402_NoSilk" V 6880 5800 50  0001 C CNN
F 3 "" H 6950 5800 50  0001 C CNN
	1    6950 5800
	1    0    0    -1  
$EndComp
Wire Wire Line
	7200 5350 6950 5350
Wire Wire Line
	6950 5200 6950 5650
Wire Wire Line
	6950 5950 6950 6200
Connection ~ 6950 6200
$Comp
L TEST TP1
U 1 1
P 6950 5200
F 0 "TP1" H 6950 5500 50  0000 C BNN
F 1 "TEST" H 6950 5450 50  0000 C CNN
F 2 "Measurement_Points:Measurement_Point_Round-SMD-Pad_Small" H 6950 5200 50  0001 C CNN
F 3 "" H 6950 5200 50  0001 C CNN
	1    6950 5200
	1    0    0    -1  
$EndComp
Connection ~ 6950 5350
$Comp
L TEST TP2
U 1 1
P 7750 9300
F 0 "TP2" H 7750 9600 50  0000 C BNN
F 1 "TEST" H 7750 9550 50  0000 C CNN
F 2 "Measurement_Points:Measurement_Point_Round-SMD-Pad_Small" H 7750 9300 50  0001 C CNN
F 3 "" H 7750 9300 50  0001 C CNN
	1    7750 9300
	1    0    0    -1  
$EndComp
Wire Wire Line
	7750 9300 7750 9700
Connection ~ 7750 9700
Text Notes 1500 6200 0    60   ~ 0
FPGA core and IO power connections and decoupling capacitors
Text Notes 1700 9250 0    60   ~ 0
FPGA PLL decoupling capacitors
Text Notes 2050 850  0    60   ~ 0
USB connection and power filtering
Connection ~ 2300 5150
Connection ~ 2800 5150
Wire Wire Line
	2300 4400 2300 4650
Wire Wire Line
	2800 4400 2800 4650
$Comp
L +3V3 #PWR?
U 1 1
P 2550 4200
F 0 "#PWR?" H 2550 4050 50  0001 C CNN
F 1 "+3V3" H 2550 4340 50  0000 C CNN
F 2 "" H 2550 4200 50  0001 C CNN
F 3 "" H 2550 4200 50  0001 C CNN
	1    2550 4200
	1    0    0    -1  
$EndComp
Wire Wire Line
	2550 4400 2550 4200
Connection ~ 2550 4400
Text Notes 2150 3800 0    60   ~ 0
Voltage Regulation
Text Notes 7150 1000 0    60   ~ 0
16MHz Clock
Text Notes 6750 4200 0    60   ~ 0
SPI flash memory for FPGA configuration
Text Notes 6800 8800 0    60   ~ 0
FPGA reset button and testpoint
Text Notes 12950 4000 0    60   ~ 0
FPGA connections
Text Notes 13000 1200 0    60   ~ 0
TinyFPGA Bx Pin Headers
$EndSCHEMATC
